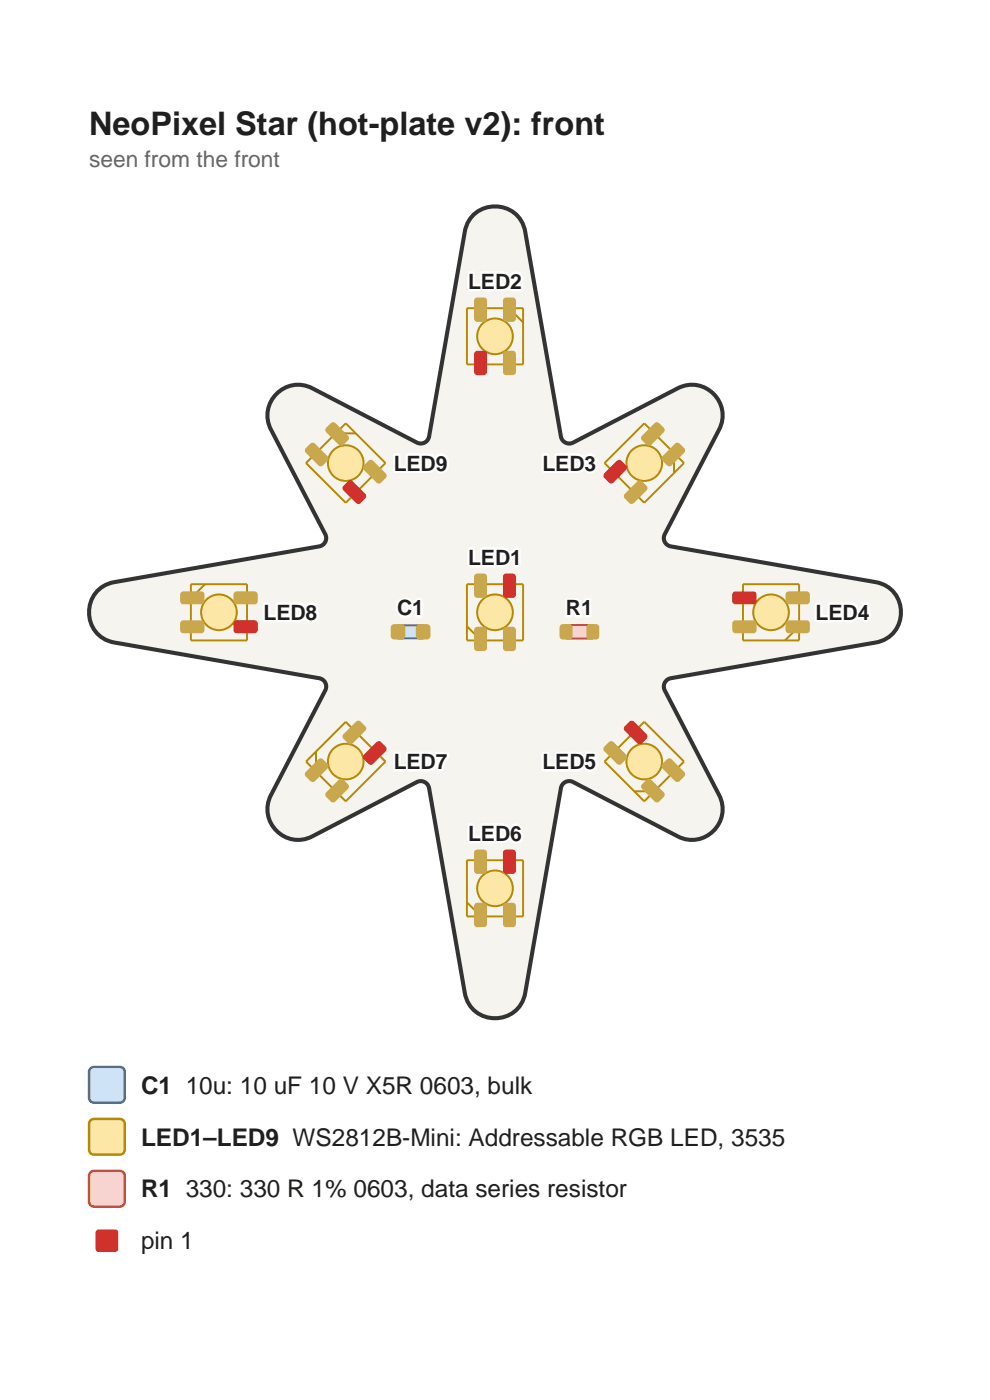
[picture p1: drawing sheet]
<svg xmlns="http://www.w3.org/2000/svg" width="210mm" height="297mm" viewBox="0 0 210 297" stroke-linecap="round" stroke-linejoin="round" font-family="sans-serif">
<path d="M58.7 83.6a6.4 6.4 0 0 1 7.6-1.2l22.1 11.5a1.79 1.79 0 0 0 2.6-1.3l7.6-43.4a6.5 6.5 0 0 1 6.4-5.4 6.5 6.5 0 0 1 6.4 5.4l7.6 43.4a1.79 1.79 0 0 0 2.6 1.3l22.2-11.5a6.5 6.5 0 0 1 7.6 1.2 6.5 6.5 0 0 1 1.1 7.6l-11.5 22.1a1.79 1.79 0 0 0 1.3 2.6l43.4 7.6a6.5 6.5 0 0 1 5.4 6.4 6.5 6.5 0 0 1-5.4 6.4l-43.4 7.6a1.79 1.79 0 0 0-1.3 2.6l11.5 22.2a6.5 6.5 0 0 1-1.1 7.6 6.5 6.5 0 0 1-7.6 1.1l-22.2-11.5a1.79 1.79 0 0 0-2.6 1.3l-7.6 43.4a6.5 6.5 0 0 1-6.4 5.4 6.5 6.5 0 0 1-6.4-5.4l-7.6-43.4a1.79 1.79 0 0 0-2.6-1.3l-22.1 11.5a6.5 6.5 0 0 1-7.6-1.1 6.5 6.5 0 0 1-1.2-7.6l11.5-22.2a1.79 1.79 0 0 0-1.3-2.6l-43.4-7.6a6.5 6.5 0 0 1-5.4-6.4 6.5 6.5 0 0 1 5.4-6.4l43.4-7.6a1.79 1.79 0 0 0 1.3-2.6l-11.5-22.1a6.4 6.4 0 0 1 1.2-7.6z" fill="#f6f4ee" stroke="#333" stroke-width=".86" stroke-linecap="butt"/>
<path d="M84.3 132.7h5.5v2.7h-5.5z" fill="#cfe3f7"/>
<path d="M84.3 132.7h5.5v2.7h-5.5z" fill="none" stroke="#2f6ea8" stroke-width=".41"/>
<g fill="#c9a74c">
<path d="M88.4 132.6l.6-.2h1.5a.77 .77 0 0 1 .8 .8v1.7a.77 .77 0 0 1-.8 .8h-1.5a.77 .77 0 0 1-.8-.8v-1.7z"/>
<path d="M83.1 132.6l.5-.2h1.6a.77 .77 0 0 1 .8 .8v1.7a.77 .77 0 0 1-.8 .8h-1.6a.77 .77 0 0 1-.7-.8v-1.7z"/>
</g>
<circle cx="105" cy="129.9" r="3.8" fill="#fde7a6"/>
<g fill="none" stroke="#b58900" stroke-width=".41">
<path d="M99 123.9h12v12h-12zM99 132.9l3 3"/>
<circle cx="105" cy="129.9" r="3.8"/>
</g>
<path d="M106.9 121.9l.5-.2h1.4a.69 .69 0 0 1 .6 .7v3.7a.69 .69 0 0 1-.6 .7h-1.4a.69 .69 0 0 1-.7-.7v-3.7z" fill="#d0312d"/>
<g fill="#c9a74c">
<path d="M100.8 121.9l.4-.2h1.4a.69 .69 0 0 1 .7 .7v3.7a.69 .69 0 0 1-.7 .7h-1.4a.69 .69 0 0 1-.6-.7v-3.7z"/>
<path d="M100.8 133.2l.4-.2h1.4a.69 .69 0 0 1 .7 .7v3.7a.69 .69 0 0 1-.7 .7h-1.4a.69 .69 0 0 1-.6-.7v-3.7z"/>
<path d="M106.9 133.2l.5-.2h1.4a.69 .69 0 0 1 .6 .7v3.7a.69 .69 0 0 1-.6 .7h-1.4a.69 .69 0 0 1-.7-.7v-3.7z"/>
</g>
<circle cx="105" cy="71.3" r="3.8" fill="#fde7a6"/>
<g fill="none" stroke="#b58900" stroke-width=".41">
<path d="M99 65.4h12v11.9h-12zM108 65.4l3 3"/>
<circle cx="105" cy="71.3" r="3.8"/>
</g>
<path d="M100.8 74.6l.4-.2h1.4a.69 .69 0 0 1 .7 .7v3.8a.69 .69 0 0 1-.7 .7h-1.4a.69 .69 0 0 1-.6-.7v-3.8z" fill="#d0312d"/>
<g fill="#c9a74c">
<path d="M106.9 74.6l.5-.2h1.4a.69 .69 0 0 1 .6 .7v3.8a.69 .69 0 0 1-.6 .7h-1.4a.69 .69 0 0 1-.7-.7v-3.8z"/>
<path d="M106.9 63.3l.5-.2h1.4a.69 .69 0 0 1 .6 .7v3.8a.69 .69 0 0 1-.6 .7h-1.4a.69 .69 0 0 1-.7-.7v-3.8z"/>
<path d="M100.8 63.3l.4-.2h1.4a.69 .69 0 0 1 .7 .7v3.8a.69 .69 0 0 1-.7 .7h-1.4a.69 .69 0 0 1-.6-.7v-3.8z"/>
</g>
<circle cx="136.7" cy="98.2" r="3.8" fill="#fde7a6"/>
<g fill="none" stroke="#b58900" stroke-width=".41">
<path d="M136.7 89.8l8.4 8.4-8.4 8.5-8.5-8.5zM143 96.1v4.3"/>
<circle cx="136.7" cy="98.2" r="3.8"/>
</g>
<path d="M130.9 97.8a.69 .69 0 0 1 .9 0l1 .9a.69 .69 0 0 1 0 1l-2.7 2.7a.69 .69 0 0 1-.9 0l-1-1a.69 .69 0 0 1 0-1z" fill="#d0312d"/>
<g fill="#c9a74c">
<path d="M135.2 102.1a.69 .69 0 0 1 1 0l.9 1a.69 .69 0 0 1 0 .9l-2.6 2.7a.69 .69 0 0 1-1 0l-1-1a.69 .69 0 0 1 0-.9z"/>
<path d="M143.2 94.1a.69 .69 0 0 1 1 0l.9 1a.69 .69 0 0 1 0 .9l-2.6 2.7a.69 .69 0 0 1-1 0l-1-.9a.69 .69 0 0 1 0-1z"/>
<path d="M136.2 92.4l2.7-2.6a.69 .69 0 0 1 .9 0l1 .9a.69 .69 0 0 1 0 1l-2.7 2.7a.69 .69 0 0 1-1 0l-.9-1a.69 .69 0 0 1 0-1z"/>
</g>
<circle cx="163.6" cy="129.9" r="3.8" fill="#fde7a6"/>
<g fill="none" stroke="#b58900" stroke-width=".41">
<path d="M157.6 123.9h11.9v12h-11.9zM169.5 132.9l-3 3"/>
<circle cx="163.6" cy="129.9" r="3.8"/>
</g>
<path d="M155.5 125.7l.5-.2h3.8a.69 .69 0 0 1 .7 .6v1.4a.69 .69 0 0 1-.7 .7h-3.8a.69 .69 0 0 1-.7-.7v-1.4z" fill="#d0312d"/>
<g fill="#c9a74c">
<path d="M155.5 131.8l.5-.2h3.8a.69 .69 0 0 1 .7 .7v1.4a.69 .69 0 0 1-.7 .6h-3.8a.69 .69 0 0 1-.7-.6v-1.4z"/>
<path d="M166.8 131.8l.5-.2h3.8a.69 .69 0 0 1 .7 .7v1.4a.69 .69 0 0 1-.7 .6h-3.8a.69 .69 0 0 1-.7-.6v-1.4z"/>
<path d="M166.8 125.7l.5-.2h3.8a.69 .69 0 0 1 .7 .6v1.4a.69 .69 0 0 1-.7 .7h-3.8a.69 .69 0 0 1-.7-.7v-1.4z"/>
</g>
<circle cx="136.7" cy="161.6" r="3.8" fill="#fde7a6"/>
<g fill="none" stroke="#b58900" stroke-width=".41">
<path d="M136.7 153.1l8.4 8.5-8.4 8.4-8.5-8.4zM134.5 167.9h4.3"/>
<circle cx="136.7" cy="161.6" r="3.8"/>
</g>
<path d="M132.5 154.1l1-1a.69 .69 0 0 1 1 0l2.6 2.7a.69 .69 0 0 1 0 .9l-.9 1a.69 .69 0 0 1-1 0l-2.7-2.7a.69 .69 0 0 1 0-.9z" fill="#d0312d"/>
<g fill="#c9a74c">
<path d="M128.2 158.4l1-1a.69 .69 0 0 1 .9 0l2.7 2.7a.69 .69 0 0 1 0 1l-1 .9a.69 .69 0 0 1-.9 0l-2.7-2.6a.69 .69 0 0 1 0-1z"/>
<path d="M136.2 166.4l.9-1a.69 .69 0 0 1 1 0l2.7 2.7a.69 .69 0 0 1 0 1l-1 .9a.69 .69 0 0 1-.9 0l-2.7-2.6a.69 .69 0 0 1 0-1z"/>
<path d="M140.5 162l1-.9a.69 .69 0 0 1 1 0l2.6 2.7a.69 .69 0 0 1 0 .9l-.9 1a.69 .69 0 0 1-1 0l-2.7-2.7a.69 .69 0 0 1 0-1z"/>
</g>
<circle cx="105" cy="188.5" r="3.8" fill="#fde7a6"/>
<g fill="none" stroke="#b58900" stroke-width=".41">
<path d="M99 182.5h12v11.9h-12zM99 191.4l3 3"/>
<circle cx="105" cy="188.5" r="3.8"/>
</g>
<path d="M106.9 180.4l.5-.2h1.4a.69 .69 0 0 1 .6 .7v3.8a.69 .69 0 0 1-.6 .7h-1.4a.69 .69 0 0 1-.7-.7v-3.8z" fill="#d0312d"/>
<g fill="#c9a74c">
<path d="M100.8 180.4l.4-.2h1.4a.69 .69 0 0 1 .7 .7v3.8a.69 .69 0 0 1-.7 .7h-1.4a.69 .69 0 0 1-.6-.7v-3.8z"/>
<path d="M100.8 191.7l.4-.2h1.4a.69 .69 0 0 1 .7 .7v3.8a.69 .69 0 0 1-.7 .7h-1.4a.69 .69 0 0 1-.6-.7v-3.8z"/>
<path d="M106.9 191.7l.5-.2h1.4a.69 .69 0 0 1 .6 .7v3.8a.69 .69 0 0 1-.6 .7h-1.4a.69 .69 0 0 1-.7-.7v-3.8z"/>
</g>
<circle cx="73.3" cy="161.6" r="3.8" fill="#fde7a6"/>
<g fill="none" stroke="#b58900" stroke-width=".41">
<path d="M67 159.4v4.3M73.3 153.1l8.5 8.5-8.5 8.4-8.4-8.4z"/>
<circle cx="73.3" cy="161.6" r="3.8"/>
</g>
<path d="M77.2 160.1l2.7-2.7a.69 .69 0 0 1 .9 0l1 1a.69 .69 0 0 1 0 1l-2.7 2.6a.69 .69 0 0 1-.9 0l-1-.9a.69 .69 0 0 1 0-1z" fill="#d0312d"/>
<g fill="#c9a74c">
<path d="M72.9 155.8l2.6-2.7a.69 .69 0 0 1 1 0l1 1a.69 .69 0 0 1 0 .9l-2.7 2.7a.69 .69 0 0 1-1 0l-.9-1a.69 .69 0 0 1 0-.9z"/>
<path d="M64.9 163.8l2.6-2.7a.69 .69 0 0 1 1 0l1 .9a.69 .69 0 0 1 0 1l-2.7 2.7a.69 .69 0 0 1-1 0l-.9-1a.69 .69 0 0 1 0-.9z"/>
<path d="M69.2 168.1l2.7-2.7a.69 .69 0 0 1 1 0l.9 1a.69 .69 0 0 1 0 1l-2.7 2.6a.69 .69 0 0 1-.9 0l-1-.9a.69 .69 0 0 1 0-1z"/>
</g>
<circle cx="46.4" cy="129.9" r="3.8" fill="#fde7a6"/>
<g fill="none" stroke="#b58900" stroke-width=".41">
<path d="M40.5 123.9h11.9v12h-11.9zM43.5 123.9l-3 3"/>
<circle cx="46.4" cy="129.9" r="3.8"/>
</g>
<path d="M49.7 131.8l.5-.2h3.8a.69 .69 0 0 1 .7 .7v1.4a.69 .69 0 0 1-.7 .6h-3.8a.69 .69 0 0 1-.7-.6v-1.4z" fill="#d0312d"/>
<g fill="#c9a74c">
<path d="M49.7 125.7l.5-.2h3.8a.69 .69 0 0 1 .7 .6v1.4a.69 .69 0 0 1-.7 .7h-3.8a.69 .69 0 0 1-.7-.7v-1.4z"/>
<path d="M38.4 125.7l.5-.2h3.8a.69 .69 0 0 1 .7 .6v1.4a.69 .69 0 0 1-.7 .7h-3.8a.69 .69 0 0 1-.7-.7v-1.4z"/>
<path d="M38.4 131.8l.5-.2h3.8a.69 .69 0 0 1 .7 .7v1.4a.69 .69 0 0 1-.7 .6h-3.8a.69 .69 0 0 1-.7-.6v-1.4z"/>
</g>
<circle cx="73.3" cy="98.2" r="3.8" fill="#fde7a6"/>
<g fill="none" stroke="#b58900" stroke-width=".41">
<path d="M71.2 91.9h4.3M73.3 89.8l8.5 8.4-8.5 8.5-8.4-8.5z"/>
<circle cx="73.3" cy="98.2" r="3.8"/>
</g>
<path d="M72.9 103.1l.9-1a.69 .69 0 0 1 1 0l2.7 2.7a.69 .69 0 0 1 0 .9l-1 1a.69 .69 0 0 1-1 0l-2.6-2.7a.69 .69 0 0 1 0-.9z" fill="#d0312d"/>
<g fill="#c9a74c">
<path d="M77.2 98.7l1-.9a.69 .69 0 0 1 .9 0l2.7 2.6a.69 .69 0 0 1 0 1l-1 1a.69 .69 0 0 1-.9 0l-2.7-2.7a.69 .69 0 0 1 0-1z"/>
<path d="M69.2 90.7l1-.9a.69 .69 0 0 1 .9 0l2.7 2.6a.69 .69 0 0 1 0 1l-.9 1a.69 .69 0 0 1-1 0l-2.7-2.7a.69 .69 0 0 1 0-1z"/>
<path d="M64.9 95.1l.9-1a.69 .69 0 0 1 1 0l2.7 2.7a.69 .69 0 0 1 0 1l-1 .9a.69 .69 0 0 1-1 0l-2.6-2.7a.69 .69 0 0 1 0-.9z"/>
</g>
<path d="M120.2 132.6h5.5v2.9h-5.5z" fill="#f7d4cf"/>
<path d="M120.2 132.6h5.5v2.9h-5.5z" fill="none" stroke="#b0453a" stroke-width=".41"/>
<g fill="#c9a74c">
<path d="M124.6 132.6l.5-.2h1.3a.69 .69 0 0 1 .7 .7v1.9a.69 .69 0 0 1-.7 .7h-1.3a.69 .69 0 0 1-.7-.7v-1.9z"/>
<path d="M118.9 132.6l.5-.2h1.4a.69 .69 0 0 1 .6 .7v1.9a.69 .69 0 0 1-.6 .7h-1.4a.69 .69 0 0 1-.7-.7v-1.9z"/>
</g>
<path d="M19.1 226.8l.8-.5h5.5a1.03 1.03 0 0 1 1.1 1.1v5.5a1.03 1.03 0 0 1-1.1 1h-5.5a1.03 1.03 0 0 1-1-1v-5.5z" fill="#cfe3f7" stroke="#2f6ea8" stroke-width=".52"/>
<path d="M19.3 237.6l.6-.2h5.5a1.03 1.03 0 0 1 1.1 1v5.5a1.03 1.03 0 0 1-1.1 1h-5.5a1.03 1.03 0 0 1-1-1v-5.5z" fill="#fde7a6" stroke="#b58900" stroke-width=".52"/>
<path d="M19.3 248.6l.6-.2h5.5a1.03 1.03 0 0 1 1.1 1v5.5a1.03 1.03 0 0 1-1.1 1.1h-5.5a1.03 1.03 0 0 1-1-1.1v-5.5z" fill="#f7d4cf" stroke="#b0453a" stroke-width=".52"/>
<path d="M20.5 261l.5-.2h3.4a.69 .69 0 0 1 .7 .7v3.4a.69 .69 0 0 1-.7 .7h-3.4a.69 .69 0 0 1-.7-.7v-3.4z" fill="#d0312d"/>
<text font-size="6.9" fill="#1f1f1f" x="18.9" y="28.6">NeoPixel Star (hot-plate v2): front</text>
<g font-size="5.2" fill="#1f1f1f">
<text x="29.9" y="232">C1</text>
<text x="39.4" y="232">10u: 10 uF 10 V X5R 0603, bulk</text>
<text x="29.9" y="243">LED1–LED9 WS2812B-Mini: Addressable RGB LED, 3535</text>
<text x="29.9" y="254">R1</text>
<text x="39.4" y="254">330: 330 R 1% 0603, data series resistor</text>
<text x="29.9" y="265.1">pin 1</text>
</g>
<text font-size="4.8" fill="#666" x="18.9" y="35.5">seen from the front</text>
<g font-size="4.5" fill="#fff">
<text x="99.3" y="61.3">LED2</text>
<text x="83.5" y="99.9">LED9</text>
<text x="115.1" y="99.9">LED3</text>
<text x="99.3" y="119.8">LED1</text>
<text x="55.9" y="131.5">LED8</text>
<text x="84.2" y="130.6">C1</text>
<text x="120.1" y="130.6">R1</text>
<text x="173" y="131.5">LED4</text>
<text x="83.5" y="163.2">LED7</text>
<text x="115.1" y="163.2">LED5</text>
<text x="99.3" y="178.4">LED6</text>
</g>
</svg>
